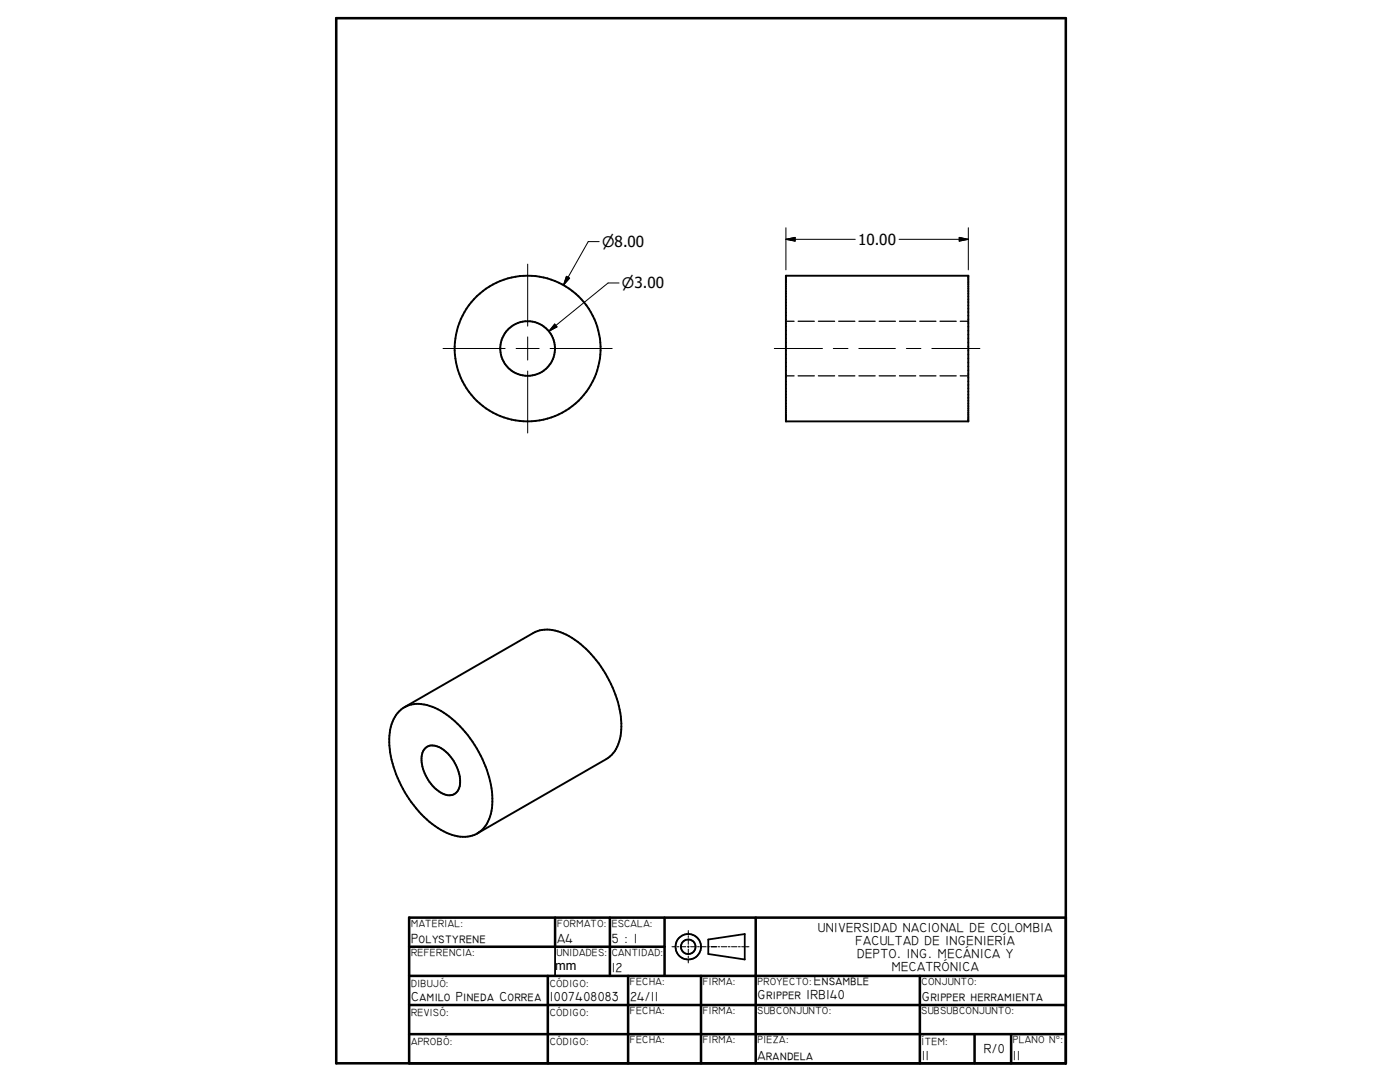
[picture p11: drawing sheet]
<svg xmlns="http://www.w3.org/2000/svg" width="279mm" height="216mm" viewBox="0 0 279 216" stroke-linecap="round" stroke-linejoin="round" font-family="sans-serif">
<g fill="none" stroke="#000" stroke-width=".38">
<path d="M156.8 55h36.4v29.1h-36.4zM79.4 142.3a5.9 5.9 0 0 1 6.9-1.3 21.1 21.1 0 0 1 10.9 12.6 13.9 13.9 0 0 1 .2 10.3 5.5 5.5 0 0 1-7.2 2.7 18 18 0 0 1-9-7.8 18.9 18.9 0 0 1-3.2-13.8l.5-1.5zM80.7 141.1l25.7-14.8a7.2 7.2 0 0 1 7.2 .6 22.6 22.6 0 0 1 10.4 18.1 7.2 7.2 0 0 1-3 6.5l-25.7 14.8M85 149.2a2.94 2.94 0 0 1 3.7 .5 8 8 0 0 1 2.9 7.5 2.26 2.26 0 0 1-3.6 1 8.1 8.1 0 0 1-3.8-7.6l.4-1z"/>
<circle cx="105.3" cy="69.5" r="14.5"/>
<circle cx="105.3" cy="69.5" r="5.5"/>
</g>
<g fill="none" stroke="#000" stroke-width=".25">
<path d="M156.8 64.1h1.7M156.8 75h1.7M159.3 64.1h3.2M159.3 75h3.2M163.3 64.1h3.3M163.3 75h3.3M167.4 64.1h3.2M167.4 75h3.2M171.4 64.1h3.3M171.4 75h3.3M175.5 64.1h3.2M175.5 75h3.2"/>
<path d="M179.5 64.1h3.2M179.5 75h3.2M183.6 64.1h3.2M183.6 75h3.2M187.6 64.1h3.2M187.6 75h3.2M191.6 64.1h1.6M191.6 75h1.6"/>
</g>
<g fill="none" stroke="#000" stroke-width=".51">
<path d="M67.1 3.6h145.6v208.6h-145.6zM81.7 194.7h131M81.7 188.9h50.9M109.3 194.7v17.5M110.8 183.1v5.8M121.7 183.1v11.6M125.4 194.7v17.5M132.6 183.1v11.6M139.9 194.7v17.5M150.8 183.1v29.1M183.6 194.7v17.5M212.7 183.1h-131v29.1"/>
<path d="M81.7 200.5h131M81.7 206.4h131M194.5 206.4v5.8M201.8 206.4v5.8"/>
</g>
<g fill="none" stroke="#000" stroke-width=".36">
<path d="M110.8 188.9v5.8M141.4 187.5l7.2-1.1v5.1l-7.2-1.1z"/>
<circle cx="137.3" cy="188.9" r="2.55"/>
<circle cx="137.4" cy="188.9" r="1.45"/>
</g>
<g fill="none" stroke="#000" stroke-width=".2">
<path d="M105.3 52.7v12.4M113 55.1l.7 .4-1.2 1.4zM119.6 48.2h-2.2l-4.9 8.7M123.5 56.5h-2.1l-11.9 9.6M156.8 47.8h13.9M156.8 47.8l1.9-.4v.7zM156.8 45.4v8.4M179.4 47.8h13.8M191.4 47.4l1.8 .4-1.8 .3zM193.2 45.4v8.4M88.4 69.5h12.4M103 69.5h4.6"/>
<path d="M105.3 67.2v4.6M105.3 74v12.4M109.8 69.5h12.4M110.7 64.7l.5 .5-1.7 .9zM154.5 69.5h9.6M166.3 69.5h2.9M171.4 69.5h7.3M180.9 69.5h2.9M186 69.5h9.6M134.1 188.9h.7M135.1 188.9h.4M135.8 188.9h1.1"/>
<path d="M137.2 188.9h.3M137.4 185.7v.7M137.4 186.7v.4M137.4 187.4v1M137.4 188.7v.4M137.4 189.4v1.1M137.4 190.8v.3M137.4 191.4v.7M137.8 188.9h1.1M139.2 188.9h.4M139.9 188.9h1M141.3 188.9h.3"/>
<path d="M141.9 188.9h1.1M143.3 188.9h.3M143.9 188.9h1.1M145.3 188.9h.4M146 188.9h1.1M147.4 188.9h.3M148 188.9h1.5"/>
</g>
<path d="M113 55.1l.7 .4-1.2 1.4zM156.8 47.8l1.9-.4v.7zM191.4 47.4l1.8 .4-1.8 .3zM110.7 64.7l.5 .5-1.7 .9z" fill="#000" stroke="#000" stroke-width=".2"/>
<text font-size="3" x="171.2" y="48.9">10.00</text>
<g font-size="2.9">
<text x="120.2" y="49.3">n8.00</text>
<text x="124.1" y="57.5">n3.00</text>
</g>
<g font-size="2.7">
<text x="82" y="188.2">Polystyrene</text>
<text x="111.2" y="188.2">A4</text>
<text x="122.1" y="188.2">5 : 1</text>
</g>
<g font-size="2.6">
<text x="163.2" y="185.9">UNIVERSIDAD NACIONAL DE COLOMBIA</text>
<text x="170.7" y="188.5">FACULTAD DE INGENIERÍA</text>
<text x="171.1" y="191.1">DEPTO. ING. MECÁNICA Y</text>
<text x="122.1" y="194">12</text>
<text x="162.4" y="196.6">Ensamble</text>
<text x="178" y="193.7">MECATRÓNICA</text>
<text x="82" y="199.8">Camilo Pineda Correa</text>
<text x="109.7" y="199.8">1007408083</text>
<text x="125.7" y="199.8">24/11</text>
<text x="151.2" y="199.4">Gripper IRB140</text>
<text x="183.9" y="199.8">Gripper herramienta</text>
<text x="151.2" y="211.4">Arandela</text>
<text x="183.9" y="211.4">11</text>
<text x="196.3" y="210.2">R/0</text>
<text x="202.1" y="211.4">11</text>
</g>
<text font-size="2.5" x="110.8" y="193.5">mm</text>
<g font-size="2.1">
<text x="82" y="184.9">MATERIAL:</text>
<text x="111.2" y="184.9">FORMATO:</text>
<text x="122.1" y="184.9">ESCALA:</text>
<text x="82" y="190.7">REFERENCIA:</text>
<text x="111" y="190.8">UNIDADES:</text>
<text x="122.1" y="190.7">CANTIDAD:</text>
<text x="82" y="197">DIBUJÓ:</text>
<text x="109.7" y="197">CÓDIGO:</text>
<text x="125.7" y="196.5">FECHA:</text>
<text x="140.2" y="196.5">FIRMA:</text>
<text x="151.2" y="196.5">PROYECTO:</text>
<text x="183.9" y="196.5">CONJUNTO:</text>
<text x="82" y="202.8">REVISÓ:</text>
<text x="109.7" y="202.8">CÓDIGO:</text>
<text x="125.7" y="202.4">FECHA:</text>
<text x="140.2" y="202.4">FIRMA:</text>
<text x="151.2" y="202.4">SUBCONJUNTO:</text>
<text x="183.9" y="202.4">SUBSUBCONJUNTO:</text>
<text x="82" y="208.6">APROBÓ:</text>
<text x="109.7" y="208.6">CÓDIGO:</text>
<text x="125.7" y="208.2">FECHA:</text>
<text x="140.2" y="208.2">FIRMA:</text>
<text x="151.2" y="208.2">PIEZA:</text>
<text x="183.9" y="208.6">ÍTEM:</text>
<text x="202.1" y="208.2">PLANO N°:</text>
</g>
</svg>
